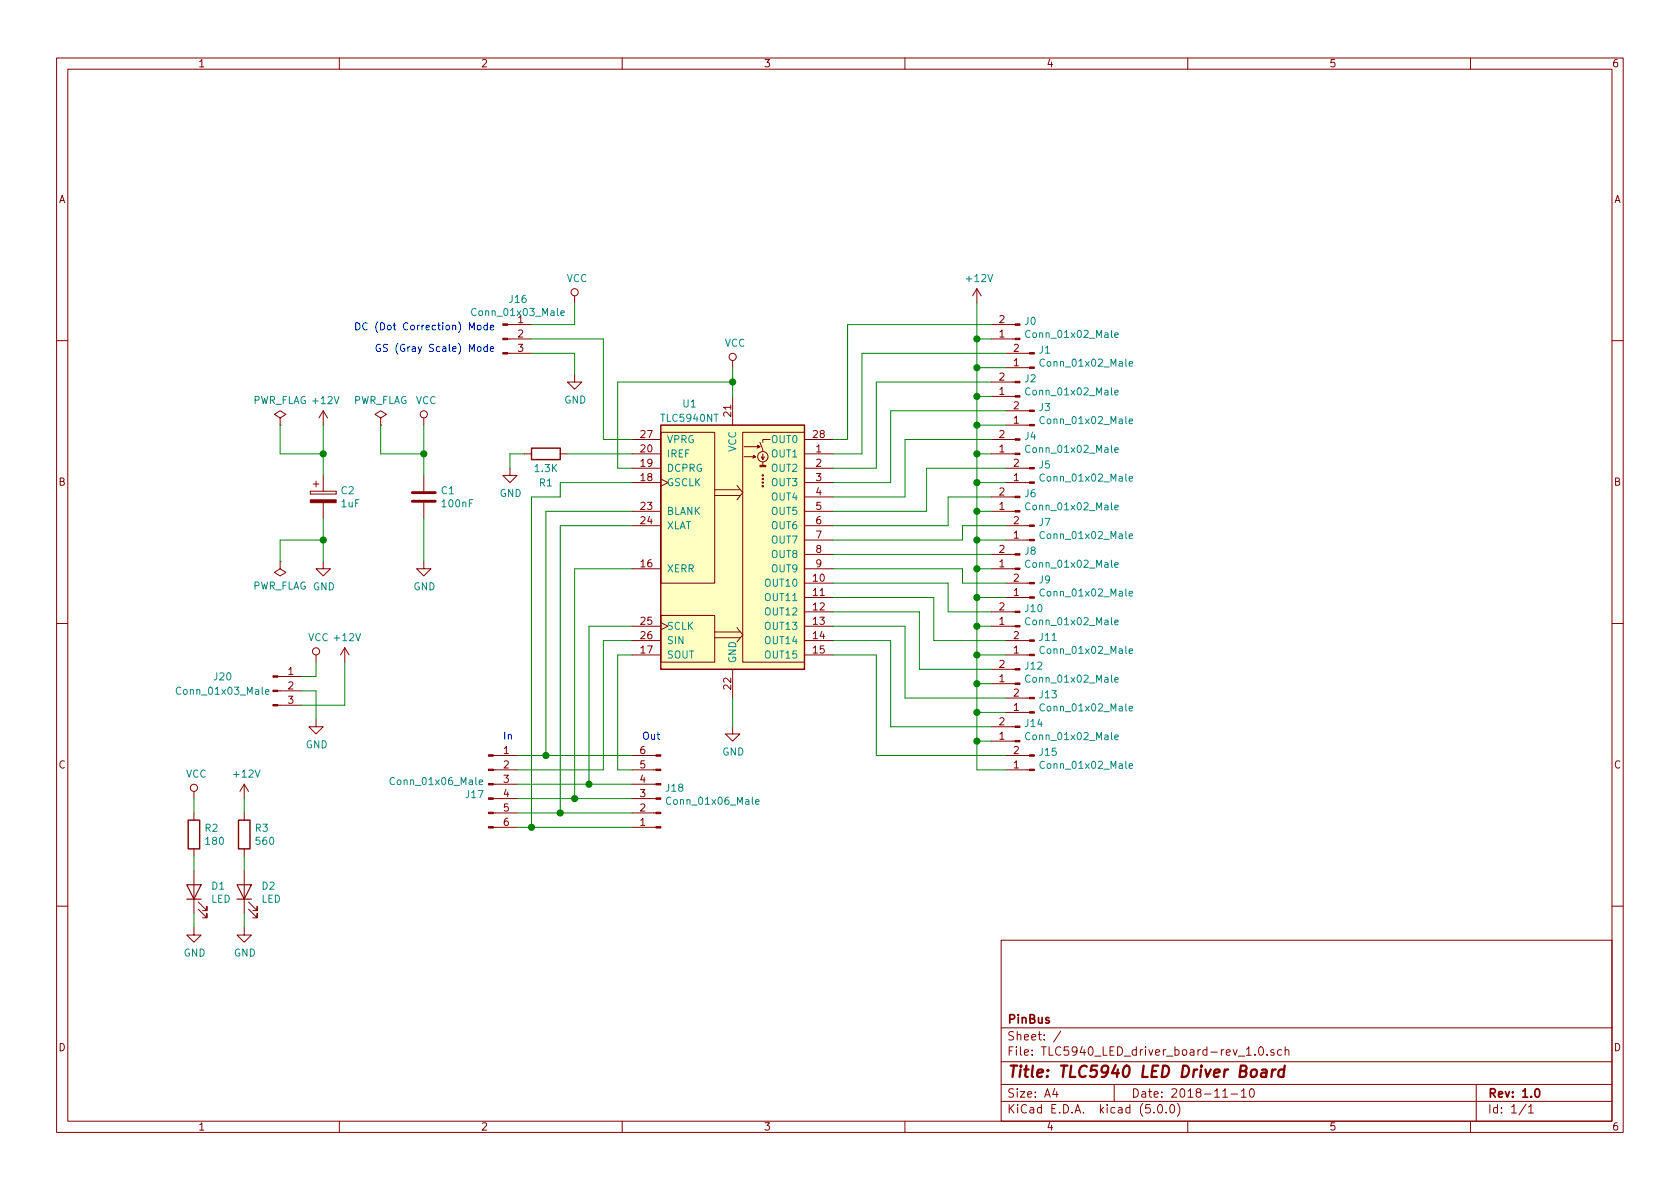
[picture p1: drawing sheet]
EESchema Schematic File Version 4
LIBS:TLC5940_LED_driver_board-rev_1.0-cache
EELAYER 26 0
EELAYER END
$Descr A4 11693 8268
encoding utf-8
Sheet 1 1
Title "TLC5940 LED Driver Board"
Date "2018-11-10"
Rev "1.0"
Comp "PinBus"
Comment1 ""
Comment2 ""
Comment3 ""
Comment4 ""
$EndDescr
$Comp
L Driver_LED:TLC5940NT U1
U 1 1
P 5100 3750
F 0 "U1" H 4800 4700 50  0000 C CNN
F 1 "TLC5940NT" H 4800 4600 50  0000 C CNN
F 2 "Housings_DIP:DIP-28_W7.62mm_Socket" H 5150 2775 50  0001 L CNN
F 3 "http://www.ti.com/lit/ds/symlink/tlc5940.pdf" H 4700 4450 50  0001 C CNN
	1    5100 3750
	1    0    0    -1  
$EndComp
$Comp
L power:GND #PWR0101
U 1 1
P 5100 5050
F 0 "#PWR0101" H 5100 4800 50  0001 C CNN
F 1 "GND" H 5105 4877 50  0000 C CNN
F 2 "" H 5100 5050 50  0001 C CNN
F 3 "" H 5100 5050 50  0001 C CNN
	1    5100 5050
	1    0    0    -1  
$EndComp
$Comp
L Connector:Conn_01x02_Male J0
U 1 1
P 7100 2350
F 0 "J0" H 7073 2230 50  0000 R CNN
F 1 "Conn_01x02_Male" H 7073 2321 50  0000 R CNN
F 2 "Connectors_JST:JST_XH_B02B-XH-A_02x2.50mm_Straight" H 7100 2350 50  0001 C CNN
F 3 "~" H 7100 2350 50  0001 C CNN
	1    7100 2350
	-1   0    0    1   
$EndComp
$Comp
L Connector:Conn_01x02_Male J1
U 1 1
P 7200 2550
F 0 "J1" H 7173 2430 50  0000 R CNN
F 1 "Conn_01x02_Male" H 7173 2521 50  0000 R CNN
F 2 "Connectors_JST:JST_XH_B02B-XH-A_02x2.50mm_Straight" H 7200 2550 50  0001 C CNN
F 3 "~" H 7200 2550 50  0001 C CNN
	1    7200 2550
	-1   0    0    1   
$EndComp
$Comp
L Connector:Conn_01x02_Male J2
U 1 1
P 7100 2750
F 0 "J2" H 7073 2630 50  0000 R CNN
F 1 "Conn_01x02_Male" H 7073 2721 50  0000 R CNN
F 2 "Connectors_JST:JST_XH_B02B-XH-A_02x2.50mm_Straight" H 7100 2750 50  0001 C CNN
F 3 "~" H 7100 2750 50  0001 C CNN
	1    7100 2750
	-1   0    0    1   
$EndComp
$Comp
L Connector:Conn_01x02_Male J3
U 1 1
P 7200 2950
F 0 "J3" H 7173 2830 50  0000 R CNN
F 1 "Conn_01x02_Male" H 7173 2921 50  0000 R CNN
F 2 "Connectors_JST:JST_XH_B02B-XH-A_02x2.50mm_Straight" H 7200 2950 50  0001 C CNN
F 3 "~" H 7200 2950 50  0001 C CNN
	1    7200 2950
	-1   0    0    1   
$EndComp
$Comp
L Connector:Conn_01x02_Male J4
U 1 1
P 7100 3150
F 0 "J4" H 7073 3030 50  0000 R CNN
F 1 "Conn_01x02_Male" H 7073 3121 50  0000 R CNN
F 2 "Connectors_JST:JST_XH_B02B-XH-A_02x2.50mm_Straight" H 7100 3150 50  0001 C CNN
F 3 "~" H 7100 3150 50  0001 C CNN
	1    7100 3150
	-1   0    0    1   
$EndComp
$Comp
L Connector:Conn_01x02_Male J5
U 1 1
P 7200 3350
F 0 "J5" H 7173 3230 50  0000 R CNN
F 1 "Conn_01x02_Male" H 7173 3321 50  0000 R CNN
F 2 "Connectors_JST:JST_XH_B02B-XH-A_02x2.50mm_Straight" H 7200 3350 50  0001 C CNN
F 3 "~" H 7200 3350 50  0001 C CNN
	1    7200 3350
	-1   0    0    1   
$EndComp
$Comp
L Connector:Conn_01x02_Male J6
U 1 1
P 7100 3550
F 0 "J6" H 7073 3430 50  0000 R CNN
F 1 "Conn_01x02_Male" H 7073 3521 50  0000 R CNN
F 2 "Connectors_JST:JST_XH_B02B-XH-A_02x2.50mm_Straight" H 7100 3550 50  0001 C CNN
F 3 "~" H 7100 3550 50  0001 C CNN
	1    7100 3550
	-1   0    0    1   
$EndComp
$Comp
L Connector:Conn_01x02_Male J7
U 1 1
P 7200 3750
F 0 "J7" H 7173 3630 50  0000 R CNN
F 1 "Conn_01x02_Male" H 7173 3721 50  0000 R CNN
F 2 "Connectors_JST:JST_XH_B02B-XH-A_02x2.50mm_Straight" H 7200 3750 50  0001 C CNN
F 3 "~" H 7200 3750 50  0001 C CNN
	1    7200 3750
	-1   0    0    1   
$EndComp
$Comp
L Connector:Conn_01x02_Male J8
U 1 1
P 7100 3950
F 0 "J8" H 7073 3830 50  0000 R CNN
F 1 "Conn_01x02_Male" H 7073 3921 50  0000 R CNN
F 2 "Connectors_JST:JST_XH_B02B-XH-A_02x2.50mm_Straight" H 7100 3950 50  0001 C CNN
F 3 "~" H 7100 3950 50  0001 C CNN
	1    7100 3950
	-1   0    0    1   
$EndComp
$Comp
L Connector:Conn_01x02_Male J9
U 1 1
P 7200 4150
F 0 "J9" H 7173 4030 50  0000 R CNN
F 1 "Conn_01x02_Male" H 7173 4121 50  0000 R CNN
F 2 "Connectors_JST:JST_XH_B02B-XH-A_02x2.50mm_Straight" H 7200 4150 50  0001 C CNN
F 3 "~" H 7200 4150 50  0001 C CNN
	1    7200 4150
	-1   0    0    1   
$EndComp
$Comp
L Connector:Conn_01x02_Male J10
U 1 1
P 7100 4350
F 0 "J10" H 7073 4230 50  0000 R CNN
F 1 "Conn_01x02_Male" H 7073 4321 50  0000 R CNN
F 2 "Connectors_JST:JST_XH_B02B-XH-A_02x2.50mm_Straight" H 7100 4350 50  0001 C CNN
F 3 "~" H 7100 4350 50  0001 C CNN
	1    7100 4350
	-1   0    0    1   
$EndComp
$Comp
L Connector:Conn_01x02_Male J11
U 1 1
P 7200 4550
F 0 "J11" H 7173 4430 50  0000 R CNN
F 1 "Conn_01x02_Male" H 7173 4521 50  0000 R CNN
F 2 "Connectors_JST:JST_XH_B02B-XH-A_02x2.50mm_Straight" H 7200 4550 50  0001 C CNN
F 3 "~" H 7200 4550 50  0001 C CNN
	1    7200 4550
	-1   0    0    1   
$EndComp
$Comp
L Connector:Conn_01x02_Male J12
U 1 1
P 7100 4750
F 0 "J12" H 7073 4630 50  0000 R CNN
F 1 "Conn_01x02_Male" H 7073 4721 50  0000 R CNN
F 2 "Connectors_JST:JST_XH_B02B-XH-A_02x2.50mm_Straight" H 7100 4750 50  0001 C CNN
F 3 "~" H 7100 4750 50  0001 C CNN
	1    7100 4750
	-1   0    0    1   
$EndComp
$Comp
L Connector:Conn_01x02_Male J13
U 1 1
P 7200 4950
F 0 "J13" H 7173 4830 50  0000 R CNN
F 1 "Conn_01x02_Male" H 7173 4921 50  0000 R CNN
F 2 "Connectors_JST:JST_XH_B02B-XH-A_02x2.50mm_Straight" H 7200 4950 50  0001 C CNN
F 3 "~" H 7200 4950 50  0001 C CNN
	1    7200 4950
	-1   0    0    1   
$EndComp
$Comp
L Connector:Conn_01x02_Male J14
U 1 1
P 7100 5150
F 0 "J14" H 7073 5030 50  0000 R CNN
F 1 "Conn_01x02_Male" H 7073 5121 50  0000 R CNN
F 2 "Connectors_JST:JST_XH_B02B-XH-A_02x2.50mm_Straight" H 7100 5150 50  0001 C CNN
F 3 "~" H 7100 5150 50  0001 C CNN
	1    7100 5150
	-1   0    0    1   
$EndComp
$Comp
L Connector:Conn_01x02_Male J15
U 1 1
P 7200 5350
F 0 "J15" H 7173 5230 50  0000 R CNN
F 1 "Conn_01x02_Male" H 7173 5321 50  0000 R CNN
F 2 "Connectors_JST:JST_XH_B02B-XH-A_02x2.50mm_Straight" H 7200 5350 50  0001 C CNN
F 3 "~" H 7200 5350 50  0001 C CNN
	1    7200 5350
	-1   0    0    1   
$EndComp
Wire Wire Line
	6900 2350 6800 2350
Wire Wire Line
	6900 2750 6800 2750
Wire Wire Line
	6800 2750 6800 2550
Wire Wire Line
	6900 3150 6800 3150
Wire Wire Line
	6800 3150 6800 2950
Connection ~ 6800 2750
Wire Wire Line
	6900 3550 6800 3550
Wire Wire Line
	6800 3550 6800 3350
Connection ~ 6800 3150
Wire Wire Line
	6900 3950 6800 3950
Wire Wire Line
	6800 3950 6800 3750
Connection ~ 6800 3550
Wire Wire Line
	6800 5350 6800 5150
Wire Wire Line
	6800 5350 7000 5350
Connection ~ 6800 3950
Wire Wire Line
	7000 4950 6800 4950
Connection ~ 6800 4950
Wire Wire Line
	6800 4950 6800 4750
Wire Wire Line
	7000 4550 6800 4550
Connection ~ 6800 4550
Wire Wire Line
	6800 4550 6800 4350
Wire Wire Line
	7000 4150 6800 4150
Connection ~ 6800 4150
Wire Wire Line
	6800 4150 6800 3950
Wire Wire Line
	7000 3750 6800 3750
Connection ~ 6800 3750
Wire Wire Line
	6800 3750 6800 3550
Wire Wire Line
	7000 3350 6800 3350
Connection ~ 6800 3350
Wire Wire Line
	6800 3350 6800 3150
Wire Wire Line
	7000 2950 6800 2950
Connection ~ 6800 2950
Wire Wire Line
	6800 2950 6800 2750
Wire Wire Line
	7000 2550 6800 2550
Connection ~ 6800 2550
Wire Wire Line
	6800 2550 6800 2350
Wire Wire Line
	6900 4350 6800 4350
Connection ~ 6800 4350
Wire Wire Line
	6800 4350 6800 4150
Wire Wire Line
	6900 4750 6800 4750
Connection ~ 6800 4750
Wire Wire Line
	6800 4750 6800 4550
Wire Wire Line
	6900 5150 6800 5150
Connection ~ 6800 5150
Wire Wire Line
	6800 5150 6800 4950
Wire Wire Line
	6700 3750 6700 3650
Wire Wire Line
	6700 3650 7000 3650
Wire Wire Line
	6700 3950 6700 4050
Wire Wire Line
	6700 4050 7000 4050
Wire Wire Line
	6600 4050 6600 4250
Wire Wire Line
	6600 4250 6900 4250
Wire Wire Line
	6500 4150 6500 4450
Wire Wire Line
	6500 4450 7000 4450
Wire Wire Line
	6400 4250 6400 4650
Wire Wire Line
	6400 4650 6900 4650
Wire Wire Line
	6300 4350 6300 4850
Wire Wire Line
	6300 4850 7000 4850
Wire Wire Line
	6200 4450 6200 5050
Wire Wire Line
	6200 5050 6900 5050
Wire Wire Line
	6100 4550 6100 5250
Wire Wire Line
	6100 5250 7000 5250
Wire Wire Line
	6600 3650 6600 3450
Wire Wire Line
	6600 3450 6900 3450
Wire Wire Line
	6450 3550 6450 3250
Wire Wire Line
	6450 3250 7000 3250
Wire Wire Line
	6300 3450 6300 3050
Wire Wire Line
	6300 3050 6900 3050
Wire Wire Line
	6200 3350 6200 2850
Wire Wire Line
	6200 2850 7000 2850
Wire Wire Line
	6100 3250 6100 2650
Wire Wire Line
	6100 2650 6900 2650
Wire Wire Line
	6000 3150 6000 2450
Wire Wire Line
	6000 2450 7000 2450
Wire Wire Line
	6900 2250 5900 2250
Wire Wire Line
	5900 2250 5900 3050
Wire Wire Line
	5900 3050 5800 3050
Wire Wire Line
	5800 3150 6000 3150
Wire Wire Line
	5800 3250 6100 3250
Wire Wire Line
	5800 3350 6200 3350
Wire Wire Line
	5800 3450 6300 3450
Wire Wire Line
	5800 3550 6450 3550
Wire Wire Line
	5800 3650 6600 3650
Wire Wire Line
	5800 3750 6700 3750
Wire Wire Line
	5800 3850 6900 3850
Wire Wire Line
	5800 3950 6700 3950
Wire Wire Line
	5800 4050 6600 4050
Wire Wire Line
	5800 4150 6500 4150
Wire Wire Line
	5800 4250 6400 4250
Wire Wire Line
	5800 4350 6300 4350
Wire Wire Line
	5800 4550 6100 4550
Wire Wire Line
	5800 4450 6200 4450
$Comp
L power:GND #PWR0102
U 1 1
P 3550 3250
F 0 "#PWR0102" H 3550 3000 50  0001 C CNN
F 1 "GND" H 3555 3077 50  0000 C CNN
F 2 "" H 3550 3250 50  0001 C CNN
F 3 "" H 3550 3250 50  0001 C CNN
	1    3550 3250
	1    0    0    -1  
$EndComp
Wire Wire Line
	3550 3250 3550 3150
Wire Wire Line
	3550 3150 3650 3150
$Comp
L Device:R R1
U 1 1
P 3800 3150
F 0 "R1" V 4000 3150 50  0000 C CNN
F 1 "1.3K" V 3900 3150 50  0000 C CNN
F 2 "Resistors_THT:R_Axial_DIN0204_L3.6mm_D1.6mm_P7.62mm_Horizontal" V 3730 3150 50  0001 C CNN
F 3 "~" H 3800 3150 50  0001 C CNN
	1    3800 3150
	0    1    1    0   
$EndComp
Wire Wire Line
	3950 3150 4400 3150
$Comp
L power:GND #PWR0103
U 1 1
P 2950 3900
F 0 "#PWR0103" H 2950 3650 50  0001 C CNN
F 1 "GND" H 2955 3727 50  0000 C CNN
F 2 "" H 2950 3900 50  0001 C CNN
F 3 "" H 2950 3900 50  0001 C CNN
	1    2950 3900
	1    0    0    -1  
$EndComp
$Comp
L Device:C C1
U 1 1
P 2950 3450
F 0 "C1" H 3065 3496 50  0000 L CNN
F 1 "100nF" H 3065 3405 50  0000 L CNN
F 2 "Capacitors_THT:C_Rect_L7.0mm_W2.0mm_P5.00mm" H 2988 3300 50  0001 C CNN
F 3 "~" H 2950 3450 50  0001 C CNN
	1    2950 3450
	1    0    0    -1  
$EndComp
$Comp
L Device:CP C2
U 1 1
P 2250 3450
F 0 "C2" H 2368 3496 50  0000 L CNN
F 1 "1uF" H 2368 3405 50  0000 L CNN
F 2 "Capacitors_THT:CP_Radial_D4.0mm_P2.00mm" H 2288 3300 50  0001 C CNN
F 3 "~" H 2250 3450 50  0001 C CNN
	1    2250 3450
	1    0    0    -1  
$EndComp
$Comp
L power:GND #PWR0104
U 1 1
P 2250 3900
F 0 "#PWR0104" H 2250 3650 50  0001 C CNN
F 1 "GND" H 2255 3727 50  0000 C CNN
F 2 "" H 2250 3900 50  0001 C CNN
F 3 "" H 2250 3900 50  0001 C CNN
	1    2250 3900
	1    0    0    -1  
$EndComp
$Comp
L power:+12V #PWR0105
U 1 1
P 2250 2950
F 0 "#PWR0105" H 2250 2800 50  0001 C CNN
F 1 "+12V" H 2265 3123 50  0000 C CNN
F 2 "" H 2250 2950 50  0001 C CNN
F 3 "" H 2250 2950 50  0001 C CNN
	1    2250 2950
	1    0    0    -1  
$EndComp
$Comp
L power:VCC #PWR0106
U 1 1
P 2950 2950
F 0 "#PWR0106" H 2950 2800 50  0001 C CNN
F 1 "VCC" H 2967 3123 50  0000 C CNN
F 2 "" H 2950 2950 50  0001 C CNN
F 3 "" H 2950 2950 50  0001 C CNN
	1    2950 2950
	1    0    0    -1  
$EndComp
$Comp
L power:VCC #PWR0107
U 1 1
P 5100 2550
F 0 "#PWR0107" H 5100 2400 50  0001 C CNN
F 1 "VCC" H 5117 2723 50  0000 C CNN
F 2 "" H 5100 2550 50  0001 C CNN
F 3 "" H 5100 2550 50  0001 C CNN
	1    5100 2550
	1    0    0    -1  
$EndComp
Wire Wire Line
	6800 2100 6800 2350
Connection ~ 6800 2350
$Comp
L power:+12V #PWR0108
U 1 1
P 6800 2100
F 0 "#PWR0108" H 6800 1950 50  0001 C CNN
F 1 "+12V" H 6815 2273 50  0000 C CNN
F 2 "" H 6800 2100 50  0001 C CNN
F 3 "" H 6800 2100 50  0001 C CNN
	1    6800 2100
	1    0    0    -1  
$EndComp
$Comp
L power:PWR_FLAG #FLG0101
U 1 1
P 1950 2950
F 0 "#FLG0101" H 1950 3025 50  0001 C CNN
F 1 "PWR_FLAG" H 1950 3124 50  0000 C CNN
F 2 "" H 1950 2950 50  0001 C CNN
F 3 "~" H 1950 2950 50  0001 C CNN
	1    1950 2950
	1    0    0    -1  
$EndComp
$Comp
L power:PWR_FLAG #FLG0102
U 1 1
P 2650 2950
F 0 "#FLG0102" H 2650 3025 50  0001 C CNN
F 1 "PWR_FLAG" H 2650 3124 50  0000 C CNN
F 2 "" H 2650 2950 50  0001 C CNN
F 3 "~" H 2650 2950 50  0001 C CNN
	1    2650 2950
	1    0    0    -1  
$EndComp
Wire Wire Line
	2250 2950 2250 3150
Wire Wire Line
	2950 2950 2950 3150
Wire Wire Line
	1950 2950 1950 3150
Wire Wire Line
	1950 3150 2250 3150
Connection ~ 2250 3150
Wire Wire Line
	2250 3150 2250 3300
Wire Wire Line
	2650 2950 2650 3150
Wire Wire Line
	2650 3150 2950 3150
Connection ~ 2950 3150
Wire Wire Line
	2950 3150 2950 3300
Wire Wire Line
	5100 4850 5100 5050
Wire Wire Line
	2250 3600 2250 3750
$Comp
L power:PWR_FLAG #FLG0103
U 1 1
P 1950 3900
F 0 "#FLG0103" H 1950 3975 50  0001 C CNN
F 1 "PWR_FLAG" H 1950 4073 50  0000 C CNN
F 2 "" H 1950 3900 50  0001 C CNN
F 3 "~" H 1950 3900 50  0001 C CNN
	1    1950 3900
	-1   0    0    1   
$EndComp
Wire Wire Line
	2250 3750 1950 3750
Wire Wire Line
	1950 3750 1950 3900
Connection ~ 2250 3750
Wire Wire Line
	2250 3750 2250 3900
Wire Wire Line
	2950 3600 2950 3900
$Comp
L Connector:Conn_01x03_Male J16
U 1 1
P 3500 2350
F 0 "J16" H 3606 2628 50  0000 C CNN
F 1 "Conn_01x03_Male" H 3606 2537 50  0000 C CNN
F 2 "Socket_Strips:Socket_Strip_Straight_1x03_Pitch2.54mm" H 3500 2350 50  0001 C CNN
F 3 "~" H 3500 2350 50  0001 C CNN
	1    3500 2350
	1    0    0    -1  
$EndComp
Wire Wire Line
	5100 2550 5100 2650
Wire Wire Line
	3700 2250 4000 2250
Wire Wire Line
	4000 2250 4000 2100
$Comp
L power:VCC #PWR0109
U 1 1
P 4000 2100
F 0 "#PWR0109" H 4000 1950 50  0001 C CNN
F 1 "VCC" H 4017 2273 50  0000 C CNN
F 2 "" H 4000 2100 50  0001 C CNN
F 3 "" H 4000 2100 50  0001 C CNN
	1    4000 2100
	1    0    0    -1  
$EndComp
$Comp
L power:GND #PWR0110
U 1 1
P 4000 2600
F 0 "#PWR0110" H 4000 2350 50  0001 C CNN
F 1 "GND" H 4005 2427 50  0000 C CNN
F 2 "" H 4000 2600 50  0001 C CNN
F 3 "" H 4000 2600 50  0001 C CNN
	1    4000 2600
	1    0    0    -1  
$EndComp
Wire Wire Line
	3700 2450 4000 2450
Wire Wire Line
	4000 2450 4000 2600
Text Notes 3450 2450 2    50   ~ 0
GS (Gray Scale) Mode
Text Notes 3450 2300 2    50   ~ 0
DC (Dot Correction) Mode
$Comp
L Connector:Conn_01x06_Male J17
U 1 1
P 3400 5450
F 0 "J17" H 3373 5380 50  0000 R CNN
F 1 "Conn_01x06_Male" H 3373 5471 50  0000 R CNN
F 2 "Connectors_JST:JST_XH_B06B-XH-A_06x2.50mm_Straight" H 3400 5450 50  0001 C CNN
F 3 "~" H 3400 5450 50  0001 C CNN
	1    3400 5450
	1    0    0    -1  
$EndComp
$Comp
L Connector:Conn_01x06_Male J18
U 1 1
P 4600 5550
F 0 "J18" H 4573 5480 50  0000 R CNN
F 1 "Conn_01x06_Male" H 4573 5571 50  0000 R CNN
F 2 "Connectors_JST:JST_XH_B06B-XH-A_06x2.50mm_Straight" H 4600 5550 50  0001 C CNN
F 3 "~" H 4600 5550 50  0001 C CNN
	1    4600 5550
	-1   0    0    1   
$EndComp
Wire Wire Line
	4400 5650 3900 5650
Wire Wire Line
	4400 4550 4300 4550
Wire Wire Line
	4300 4550 4300 5350
Wire Wire Line
	4300 5350 4400 5350
Wire Wire Line
	4200 4450 4200 5350
Wire Wire Line
	4200 4450 4400 4450
Wire Wire Line
	4400 4350 4100 4350
Wire Wire Line
	4100 4350 4100 5450
Connection ~ 4100 5450
Wire Wire Line
	4100 5450 4400 5450
Wire Wire Line
	4400 3950 4000 3950
Wire Wire Line
	4000 3950 4000 5550
Connection ~ 4000 5550
Wire Wire Line
	4000 5550 4400 5550
Wire Wire Line
	4400 3650 3900 3650
Wire Wire Line
	3900 3650 3900 5650
Connection ~ 3900 5650
Wire Wire Line
	4400 3550 3800 3550
Wire Wire Line
	3800 3550 3800 5250
Connection ~ 3800 5250
Wire Wire Line
	3800 5250 4400 5250
Text Notes 3500 5150 0    50   ~ 0
In
Text Notes 4600 5150 2    50   ~ 0
Out
Wire Wire Line
	4200 3050 4200 2350
Wire Wire Line
	3700 2350 4200 2350
Wire Wire Line
	4200 3050 4400 3050
Wire Wire Line
	4400 3250 4300 3250
Wire Wire Line
	4300 3250 4300 2650
Wire Wire Line
	4300 2650 5100 2650
Connection ~ 5100 2650
Wire Wire Line
	5100 2650 5100 2750
Wire Wire Line
	3600 5250 3800 5250
Wire Wire Line
	3600 5350 4200 5350
Wire Wire Line
	3600 5450 4100 5450
Wire Wire Line
	3600 5550 4000 5550
Wire Wire Line
	3600 5650 3900 5650
Wire Wire Line
	3600 5750 3700 5750
Wire Wire Line
	4400 3350 3900 3350
Wire Wire Line
	3900 3350 3900 3450
Wire Wire Line
	3900 3450 3700 3450
Wire Wire Line
	3700 3450 3700 5750
Connection ~ 3700 5750
Wire Wire Line
	3700 5750 4400 5750
$Comp
L Connector:Conn_01x03_Male J20
U 1 1
P 1900 4800
F 0 "J20" H 1550 4900 50  0000 C CNN
F 1 "Conn_01x03_Male" H 1550 4800 50  0000 C CNN
F 2 "Connectors_Molex:Molex_KK-41791-03_03x3.96mm_Straight" H 1900 4800 50  0001 C CNN
F 3 "~" H 1900 4800 50  0001 C CNN
	1    1900 4800
	1    0    0    -1  
$EndComp
$Comp
L power:GND #PWR0111
U 1 1
P 2200 5000
F 0 "#PWR0111" H 2200 4750 50  0001 C CNN
F 1 "GND" H 2205 4827 50  0000 C CNN
F 2 "" H 2200 5000 50  0001 C CNN
F 3 "" H 2200 5000 50  0001 C CNN
	1    2200 5000
	1    0    0    -1  
$EndComp
$Comp
L power:+12V #PWR0112
U 1 1
P 2400 4600
F 0 "#PWR0112" H 2400 4450 50  0001 C CNN
F 1 "+12V" H 2415 4773 50  0000 C CNN
F 2 "" H 2400 4600 50  0001 C CNN
F 3 "" H 2400 4600 50  0001 C CNN
	1    2400 4600
	1    0    0    -1  
$EndComp
$Comp
L power:VCC #PWR0113
U 1 1
P 2200 4600
F 0 "#PWR0113" H 2200 4450 50  0001 C CNN
F 1 "VCC" H 2217 4773 50  0000 C CNN
F 2 "" H 2200 4600 50  0001 C CNN
F 3 "" H 2200 4600 50  0001 C CNN
	1    2200 4600
	1    0    0    -1  
$EndComp
Wire Wire Line
	2200 4700 2200 4600
Wire Wire Line
	2100 4700 2200 4700
Wire Wire Line
	2100 4900 2400 4900
Wire Wire Line
	2400 4900 2400 4600
Wire Wire Line
	2200 5000 2200 4800
Wire Wire Line
	2200 4800 2100 4800
$Comp
L power:GND #PWR0114
U 1 1
P 1350 6450
F 0 "#PWR0114" H 1350 6200 50  0001 C CNN
F 1 "GND" H 1355 6277 50  0000 C CNN
F 2 "" H 1350 6450 50  0001 C CNN
F 3 "" H 1350 6450 50  0001 C CNN
	1    1350 6450
	1    0    0    -1  
$EndComp
$Comp
L power:GND #PWR0115
U 1 1
P 1700 6450
F 0 "#PWR0115" H 1700 6200 50  0001 C CNN
F 1 "GND" H 1705 6277 50  0000 C CNN
F 2 "" H 1700 6450 50  0001 C CNN
F 3 "" H 1700 6450 50  0001 C CNN
	1    1700 6450
	1    0    0    -1  
$EndComp
$Comp
L power:+12V #PWR0116
U 1 1
P 1700 5550
F 0 "#PWR0116" H 1700 5400 50  0001 C CNN
F 1 "+12V" H 1715 5723 50  0000 C CNN
F 2 "" H 1700 5550 50  0001 C CNN
F 3 "" H 1700 5550 50  0001 C CNN
	1    1700 5550
	1    0    0    -1  
$EndComp
$Comp
L power:VCC #PWR0117
U 1 1
P 1350 5550
F 0 "#PWR0117" H 1350 5400 50  0001 C CNN
F 1 "VCC" H 1367 5723 50  0000 C CNN
F 2 "" H 1350 5550 50  0001 C CNN
F 3 "" H 1350 5550 50  0001 C CNN
	1    1350 5550
	1    0    0    -1  
$EndComp
$Comp
L Device:LED D2
U 1 1
P 1700 6200
F 0 "D2" V 1738 6083 50  0000 R CNN
F 1 "LED" V 1647 6083 50  0000 R CNN
F 2 "LEDs:LED_D3.0mm" H 1700 6200 50  0001 C CNN
F 3 "~" H 1700 6200 50  0001 C CNN
	1    1700 6200
	0    -1   -1   0   
$EndComp
$Comp
L Device:LED D1
U 1 1
P 1350 6200
F 0 "D1" V 1388 6083 50  0000 R CNN
F 1 "LED" V 1297 6083 50  0000 R CNN
F 2 "LEDs:LED_D3.0mm" H 1350 6200 50  0001 C CNN
F 3 "~" H 1350 6200 50  0001 C CNN
	1    1350 6200
	0    -1   -1   0   
$EndComp
$Comp
L Device:R R2
U 1 1
P 1350 5800
F 0 "R2" H 1420 5846 50  0000 L CNN
F 1 "180" H 1420 5755 50  0000 L CNN
F 2 "Resistors_THT:R_Axial_DIN0204_L3.6mm_D1.6mm_P7.62mm_Horizontal" V 1280 5800 50  0001 C CNN
F 3 "~" H 1350 5800 50  0001 C CNN
	1    1350 5800
	1    0    0    -1  
$EndComp
$Comp
L Device:R R3
U 1 1
P 1700 5800
F 0 "R3" H 1770 5846 50  0000 L CNN
F 1 "560" H 1770 5755 50  0000 L CNN
F 2 "Resistors_THT:R_Axial_DIN0204_L3.6mm_D1.6mm_P7.62mm_Horizontal" V 1630 5800 50  0001 C CNN
F 3 "~" H 1700 5800 50  0001 C CNN
	1    1700 5800
	1    0    0    -1  
$EndComp
Wire Wire Line
	1350 5550 1350 5650
Wire Wire Line
	1350 5950 1350 6050
Wire Wire Line
	1350 6350 1350 6450
Wire Wire Line
	1700 6450 1700 6350
Wire Wire Line
	1700 6050 1700 5950
Wire Wire Line
	1700 5650 1700 5550
$EndSCHEMATC
